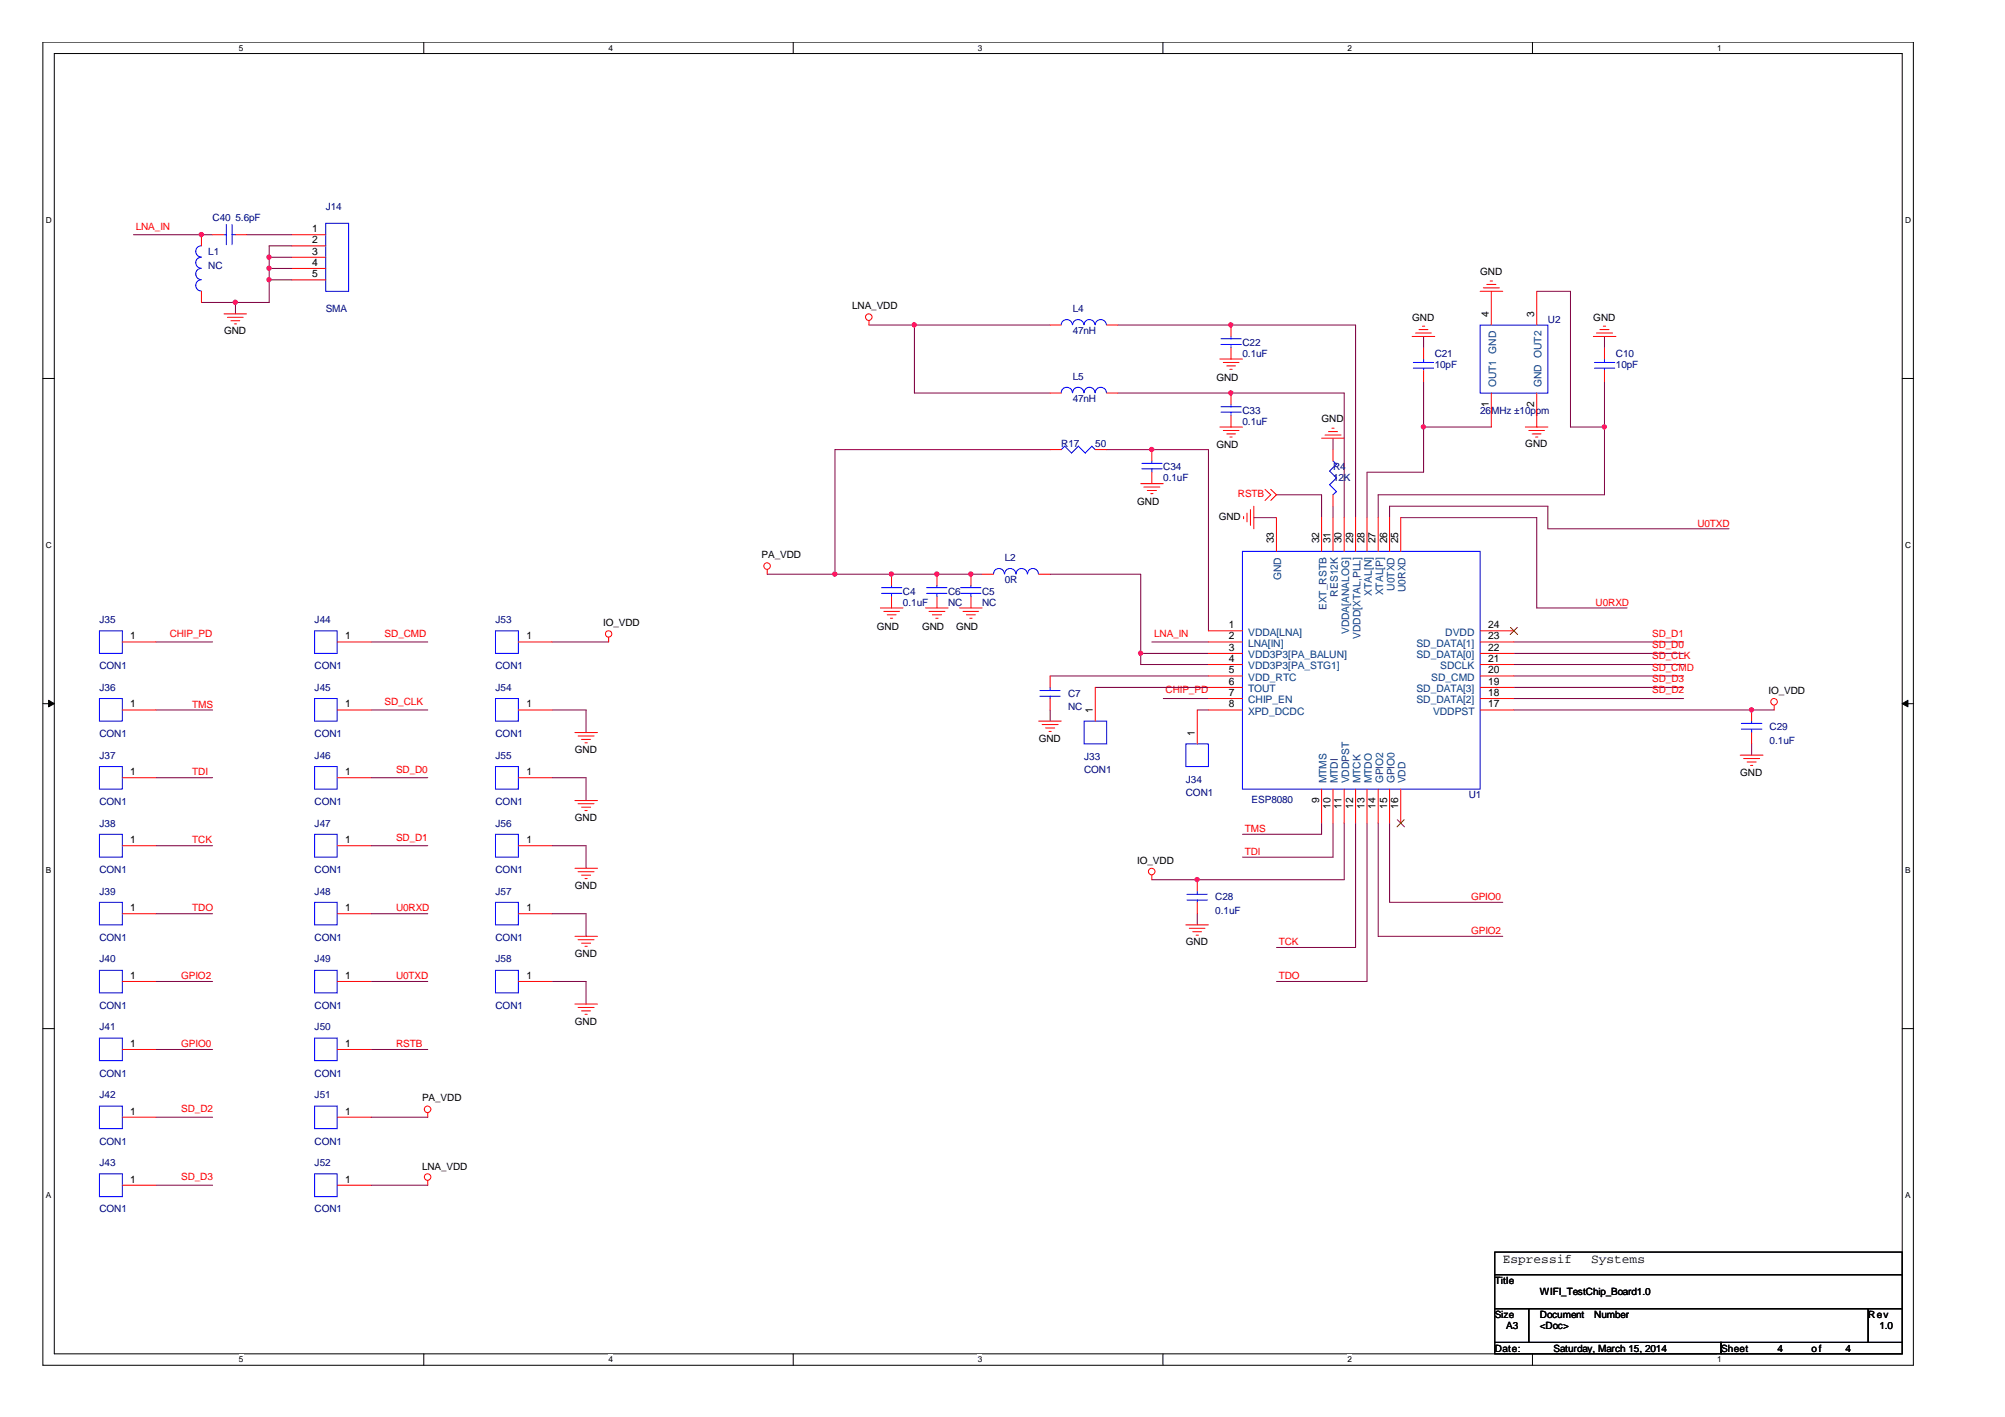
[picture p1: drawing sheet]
# OrCAD Capture schematic SCH_H small board.DSN
size A3; title: WIFI_TestChip_Board1.0; rev: 1.0

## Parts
C4  0.1uF  [0402A]
C5  NC  [0402A]
C6  NC  [0402A]
C7  NC  [0402A]
C10  10pF  [0402A]
C21  10pF  [0402A]
C22  0.1uF  [0402A]
C28  0.1uF  [0402A]
C29  0.1uF  [0402A]
C33  0.1uF  [0402A]
C34  0.1uF  [0402A]
C40  5.6pF  [0402A]
J14  SMA  [RF-SMA]
J33  CON1  [1mm_Vias]
J34  CON1  [1mm_Vias]
J35  CON1  [1mm_Vias]
J36  CON1  [1mm_Vias]
J37  CON1  [1mm_Vias]
J38  CON1  [1mm_Vias]
J39  CON1  [1mm_Vias]
J40  CON1  [1mm_Vias]
J41  CON1  [1mm_Vias]
J42  CON1  [1mm_Vias]
J43  CON1  [1mm_Vias]
J44  CON1  [1mm_Vias]
J45  CON1  [1mm_Vias]
J46  CON1  [1mm_Vias]
J47  CON1  [1mm_Vias]
J48  CON1  [1mm_Vias]
J49  CON1  [1mm_Vias]
J50  CON1  [1mm_Vias]
J51  CON1  [1mm_Vias]
J52  CON1  [1mm_Vias]
J53  CON1  [1mm_Vias]
J54  CON1  [1mm_Vias]
J55  CON1  [1mm_Vias]
J56  CON1  [1mm_Vias]
J57  CON1  [1mm_Vias]
J58  CON1  [1mm_Vias]
L1  NC  [L0402//A]
L2  0R  [0402A]
L4  47nH  [0402A]
L5  47nH  [0402A]
R4  12K  [0402A]
R17  0R  [0402A]
U1  ESP8089  [QFN32]
U2  26MHz ±10ppm  [2520]

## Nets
GND: C4.2 C5.2 C6.2 C7.1 C10.2 C21.2 C22.2 C28.1 C29.2 C33.2 C34.2 J14.2 J14.3 J14.4 J14.5 J54.1 J55.1 J56.1 J57.1 J58.1 L1.1 R4.1 U1.33(GND) U2.2(GND) U2.4(GND)
CHIP_PD: J35.1 U1.7(CHIP_EN)
GPIO0: J41.1 U1.15(GPIO0)
GPIO2: J40.1 U1.14(GPIO2)
IO_VDD: C28.2 C29.1 J53.1 U1.11(VDDPST) U1.17(VDDPST)
LNA_IN: C40.1 L1.2 U1.2(LNA[IN])
LNA_VDD: J52.1 L4.1 L5.1
PA_VDD: C4.1 C5.1 C6.1 J51.1 L2.1 R17.1
RSTB: J50.1 U1.32(EXT_RSTB)
SD_CLK: J45.1 U1.21(SDCLK)
SD_CMD: J44.1 U1.20(SD_CMD)
SD_D0: J46.1 U1.22(SD_DATA[0])
SD_D1: J47.1 U1.23(SD_DATA[1])
SD_D2: J42.1 U1.18(SD_DATA[2])
SD_D3: J43.1 U1.19(SD_DATA[3])
TCK: J38.1 U1.12(MTCK)
TDI: J37.1 U1.10(MTDI)
TDO: J39.1 U1.13(MTDO)
TMS: J36.1 U1.9(MTMS)
U0RXD: J48.1 U1.25(U0RXD)
U0TXD: J49.1 U1.26(U0TXD)
N5630436: L2.2 U1.3(VDD3P3[PA_BALUN]) U1.4(VDD3P3[PA_STG1])
N5630608: C10.1 U1.27(XTAL[P]) U2.3(OUT2)
N5630726: C21.1 U1.28(XTAL[N]) U2.1(OUT1)
N5630860: C7.2 U1.5(VDD_RTC)
N5630864: R4.2 U1.31(RES12K)
N5631200: C22.1 L4.2 U1.29(VDDD[XTAL,PLL])
N5631232: C33.1 L5.2 U1.30(VDDA[ANALOG])
N5631240: C34.1 R17.2 U1.1(VDDA[LNA])
N5631474: J33.1 U1.6(TOUT)
N5631478: J34.1 U1.8(XPD_DCDC)
N5659638: C40.2 J14.1

Not connected (* = marked no-connect by the designer): U1 16(VDD)* 24(DVDD)*

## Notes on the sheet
- Espressif  Systems
